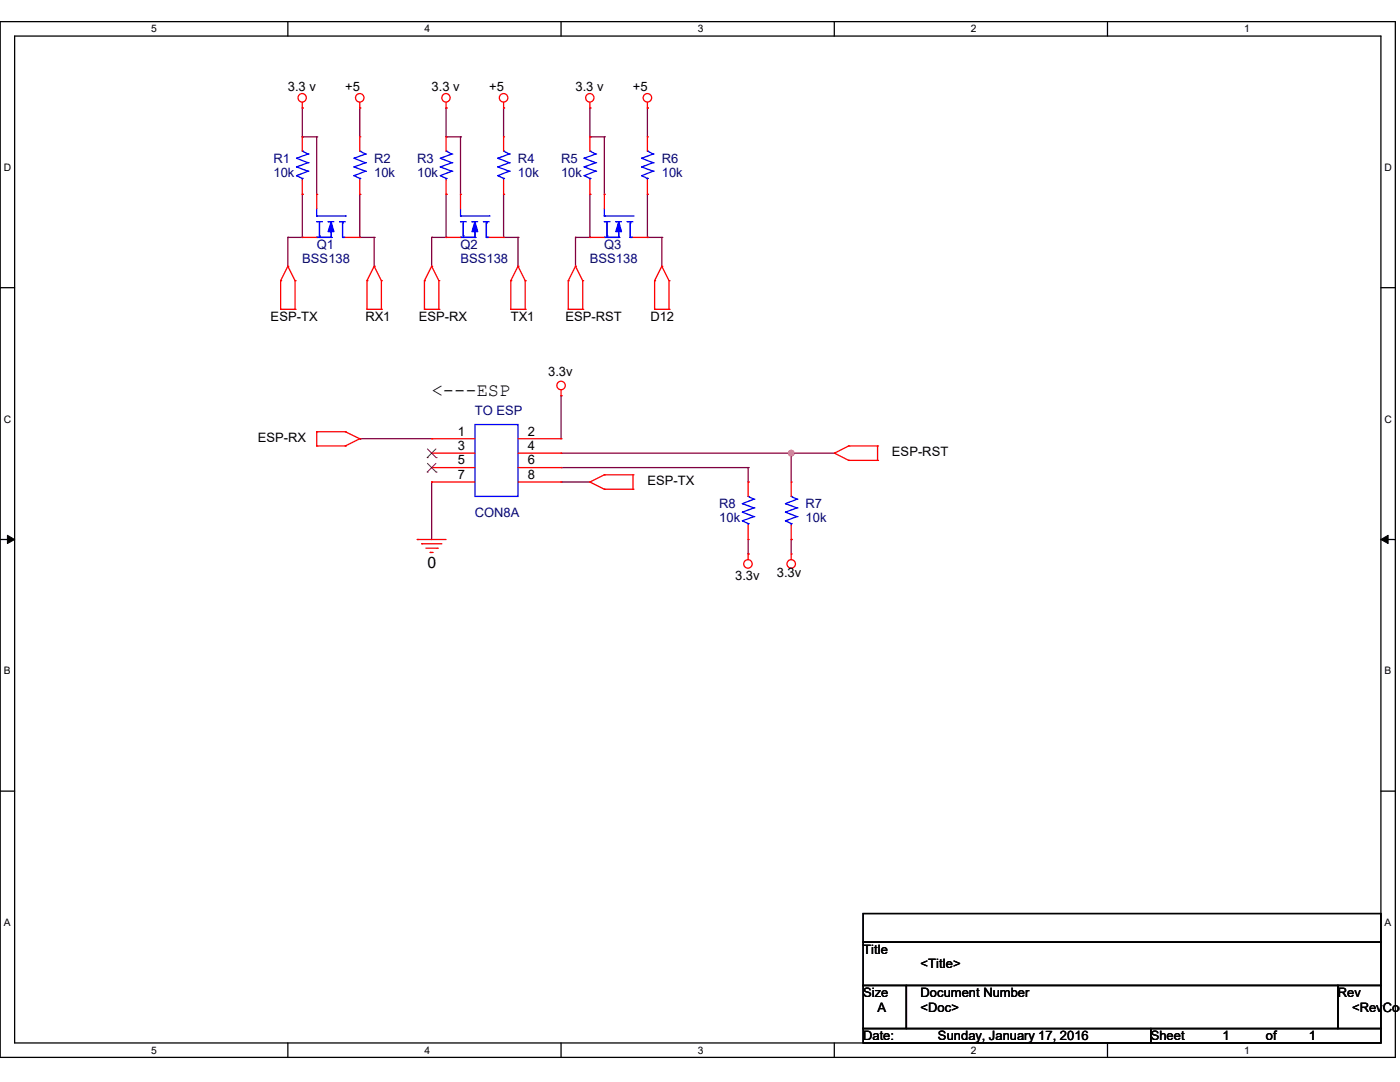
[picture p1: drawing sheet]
# OrCAD Capture schematic ESP.dsn
size A

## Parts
Q1  BSS138
Q2  BSS138
Q3  BSS138
R1  10k  [AX/RC05]
R2  10k  [AX/RC05]
R3  10k  [AX/RC05]
R4  10k  [AX/RC05]
R5  10k  [AX/RC05]
R6  10k  [AX/RC05]
R7  10k  [AX/RC05]
R8  10k  [AX/RC05]
TO ESP  CON8A

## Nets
3.3v: R7.1 R8.1 TO ESP.2
0: TO ESP.7
3.3 v: Q1.3(G) Q2.3(G) Q3.3(G) R1.2 R3.2 R5.2
+5: R2.2 R4.2 R6.2
D12: Q3.1(D) R6.1
ESP-RST: Q3.2(S) R5.1 R7.2 TO ESP.4
ESP-RX: Q2.2(S) R3.1 TO ESP.1
ESP-TX: Q1.2(S) R1.1 TO ESP.8
RX1: Q1.1(D) R2.1
TX1: Q2.1(D) R4.1
N16755: R8.2 TO ESP.6

Not connected (* = marked no-connect by the designer): TO ESP 3* 5*

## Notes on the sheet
- <---ESP
